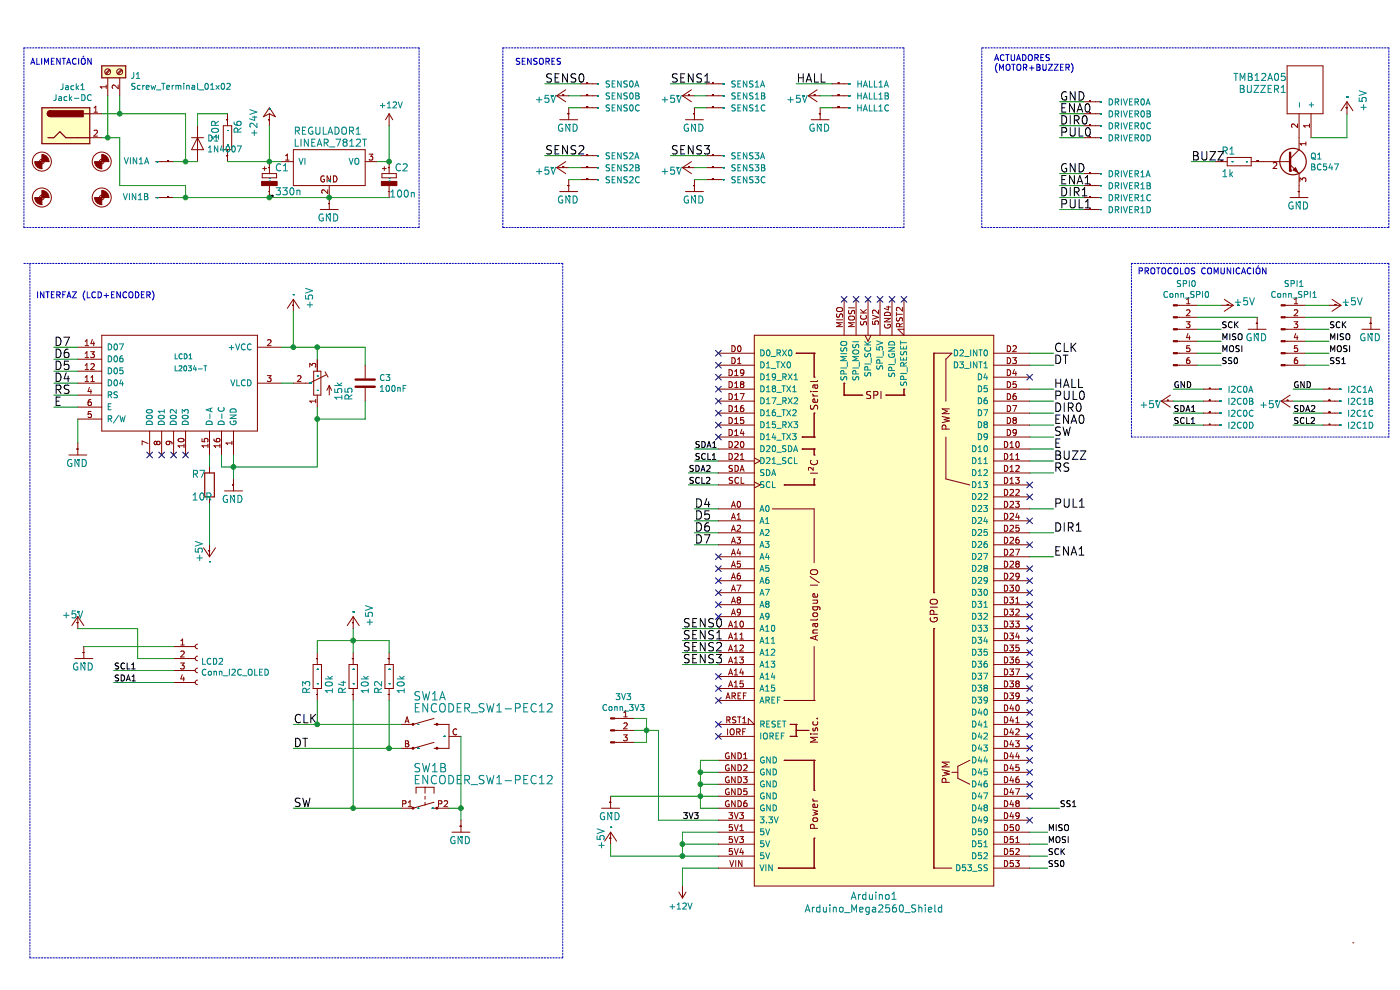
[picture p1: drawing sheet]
EESchema Schematic File Version 4
EELAYER 30 0
EELAYER END
$Descr A4 11693 8268
encoding utf-8
Sheet 1 1
Title ""
Date ""
Rev ""
Comp ""
Comment1 ""
Comment2 ""
Comment3 ""
Comment4 ""
$EndDescr
Wire Wire Line
	6950 900  6850 900 
Wire Wire Line
	3850 6150 3850 6750
Wire Wire Line
	3850 6750 3850 6850
Wire Wire Line
	3750 6750 3850 6750
Connection ~ 3850 6750
Wire Wire Line
	9050 850  8850 850 
Text Label 8850 850  0    70   ~ 0
GND
Wire Wire Line
	10950 1150 11250 1150
Wire Wire Line
	11250 1150 11250 950 
Wire Wire Line
	6850 800  6950 800 
Wire Wire Line
	2650 5450 2650 5350
Wire Wire Line
	2650 5350 2950 5350
Wire Wire Line
	2950 5350 3250 5350
Wire Wire Line
	3250 5350 3250 5450
Wire Wire Line
	2950 5450 2950 5350
Connection ~ 2950 5350
Wire Wire Line
	6000 7250 5700 7250
Text Label 5800 4550 0    70   ~ 0
D7
Text Label 5800 4450 0    70   ~ 0
D6
Wire Wire Line
	6000 4550 5800 4550
Text Label 5800 4350 0    70   ~ 0
D5
Wire Wire Line
	6000 4450 5800 4450
Text Label 5800 4250 0    70   ~ 0
D4
Wire Wire Line
	6000 4350 5800 4350
Wire Wire Line
	6950 700  6650 700 
Text Label 6650 700  0    70   ~ 0
HALL
Wire Wire Line
	9050 1150 8850 1150
Text Label 8850 1150 0    70   ~ 0
PUL0
Wire Wire Line
	9050 1050 8850 1050
Text Label 8850 1050 0    70   ~ 0
DIR0
Wire Wire Line
	9050 950  8850 950 
Text Label 8850 950  0    70   ~ 0
ENA0
Wire Wire Line
	3350 6050 2650 6050
Wire Wire Line
	2650 6050 2450 6050
Wire Wire Line
	2650 5850 2650 6050
Text Label 2450 6050 0    70   ~ 0
CLK
Connection ~ 2650 6050
Wire Wire Line
	3350 6250 3250 6250
Wire Wire Line
	3250 6250 2450 6250
Wire Wire Line
	3250 5850 3250 6250
Text Label 2450 6250 0    70   ~ 0
DT
Connection ~ 3250 6250
Wire Wire Line
	2950 5850 2950 6750
Wire Wire Line
	2950 6750 3350 6750
Wire Wire Line
	2950 6750 2450 6750
Connection ~ 2950 6750
Text Label 2450 6750 0    70   ~ 0
SW
Wire Wire Line
	10150 1350 9950 1350
Text Label 9950 1350 0    70   ~ 0
BUZZ
$Comp
L REES-eagle-import:TMB12A05 BUZZER1
U 1 1
P 10850 1150
F 0 "BUZZER1" V 11250 1250 59  0000 L CNN
F 1 "TMB12A05" V 11350 1250 59  0000 L CNN
F 2 "REES:TMB12A05" H 10850 1150 50  0001 C CNN
F 3 "" H 10850 1150 50  0001 C CNN
	1    10850 1150
	0    -1   -1   0   
$EndComp
$Comp
L REES-eagle-import:ENCODER_SW1-PEC12 SW1
U 1 1
P 3550 6150
F 0 "SW1" H 3450 6450 70  0000 L BNN
F 1 "ENCODER_SW1-PEC12" H 3450 6350 70  0000 L BNN
F 2 "REES:PEC12_INCREMENTAL_ENCODER" H 3550 6150 50  0001 C CNN
F 3 "" H 3550 6150 50  0001 C CNN
	1    3550 6150
	1    0    0    -1  
$EndComp
$Comp
L REES-eagle-import:ENCODER_SW1-PEC12 SW1
U 2 1
P 3550 6650
F 0 "SW1" H 3450 6850 70  0000 L BNN
F 1 "ENCODER_SW1-PEC12" H 3450 6750 70  0000 L BNN
F 2 "REES:PEC12_INCREMENTAL_ENCODER" H 3550 6650 50  0001 C CNN
F 3 "" H 3550 6650 50  0001 C CNN
	2    3550 6650
	1    0    0    -1  
$EndComp
$Comp
L REES-eagle-import:22-?-0305-7038 HALL1
U 1 1
P 7050 700
F 0 "HALL1" H 7150 670 51  0000 L BNN
F 1 "22-?-0305-7038" H 7020 755 59  0001 L BNN
F 2 "Connector_Molex:Molex_KK-254_AE-6410-03A_1x03_P2.54mm_Vertical" H 7050 700 50  0001 C CNN
F 3 "" H 7050 700 50  0001 C CNN
	1    7050 700 
	1    0    0    -1  
$EndComp
$Comp
L REES-eagle-import:22-?-0305-7038 HALL1
U 2 1
P 7050 800
F 0 "HALL1" H 7150 770 51  0000 L BNN
F 1 "22-?-0305-7038" H 7020 855 59  0001 L BNN
F 2 "Connector_Molex:Molex_KK-254_AE-6410-03A_1x03_P2.54mm_Vertical" H 7050 800 50  0001 C CNN
F 3 "" H 7050 800 50  0001 C CNN
	2    7050 800 
	1    0    0    -1  
$EndComp
$Comp
L REES-eagle-import:22-?-0305-7038 HALL1
U 3 1
P 7050 900
F 0 "HALL1" H 7150 870 51  0000 L BNN
F 1 "22-?-0305-7038" H 7020 955 59  0001 L BNN
F 2 "Connector_Molex:Molex_KK-254_AE-6410-03A_1x03_P2.54mm_Vertical" H 7050 900 50  0001 C CNN
F 3 "" H 7050 900 50  0001 C CNN
	3    7050 900 
	1    0    0    -1  
$EndComp
$Comp
L REES-eagle-import:22-?-0405-7048 DRIVER0
U 1 1
P 9150 850
F 0 "DRIVER0" H 9250 820 51  0000 L BNN
F 1 "22-?-0405-7048" H 9120 905 59  0001 L BNN
F 2 "Connector_Molex:Molex_KK-254_AE-6410-04A_1x04_P2.54mm_Vertical" H 9150 850 50  0001 C CNN
F 3 "" H 9150 850 50  0001 C CNN
	1    9150 850 
	1    0    0    -1  
$EndComp
$Comp
L REES-eagle-import:22-?-0405-7048 DRIVER0
U 2 1
P 9150 950
F 0 "DRIVER0" H 9250 920 51  0000 L BNN
F 1 "22-?-0405-7048" H 9120 1005 59  0001 L BNN
F 2 "Connector_Molex:Molex_KK-254_AE-6410-04A_1x04_P2.54mm_Vertical" H 9150 950 50  0001 C CNN
F 3 "" H 9150 950 50  0001 C CNN
	2    9150 950 
	1    0    0    -1  
$EndComp
$Comp
L REES-eagle-import:22-?-0405-7048 DRIVER0
U 3 1
P 9150 1050
F 0 "DRIVER0" H 9250 1020 51  0000 L BNN
F 1 "22-?-0405-7048" H 9120 1105 59  0001 L BNN
F 2 "Connector_Molex:Molex_KK-254_AE-6410-04A_1x04_P2.54mm_Vertical" H 9150 1050 50  0001 C CNN
F 3 "" H 9150 1050 50  0001 C CNN
	3    9150 1050
	1    0    0    -1  
$EndComp
$Comp
L REES-eagle-import:22-?-0405-7048 DRIVER0
U 4 1
P 9150 1150
F 0 "DRIVER0" H 9250 1120 51  0000 L BNN
F 1 "22-?-0405-7048" H 9120 1205 59  0001 L BNN
F 2 "Connector_Molex:Molex_KK-254_AE-6410-04A_1x04_P2.54mm_Vertical" H 9150 1150 50  0001 C CNN
F 3 "" H 9150 1150 50  0001 C CNN
	4    9150 1150
	1    0    0    -1  
$EndComp
$Comp
L REES-eagle-import:R-EU_0204_7 R1
U 1 1
P 10350 1350
F 0 "R1" H 10200 1409 59  0000 L BNN
F 1 "1k" H 10200 1220 59  0000 L BNN
F 2 "Resistor_THT:R_Axial_DIN0207_L6.3mm_D2.5mm_P7.62mm_Horizontal" H 10350 1350 50  0001 C CNN
F 3 "" H 10350 1350 50  0001 C CNN
	1    10350 1350
	1    0    0    -1  
$EndComp
$Comp
L REES-eagle-import:GND #GND01
U 1 1
P 10850 1650
F 0 "#GND01" H 10850 1650 50  0001 C CNN
F 1 "GND" H 10750 1550 59  0000 L BNN
F 2 "" H 10850 1650 50  0001 C CNN
F 3 "" H 10850 1650 50  0001 C CNN
	1    10850 1650
	1    0    0    -1  
$EndComp
$Comp
L REES-eagle-import:GND #GND02
U 1 1
P 5100 6750
F 0 "#GND02" H 5100 6750 50  0001 C CNN
F 1 "GND" H 5000 6650 59  0000 L BNN
F 2 "" H 5100 6750 50  0001 C CNN
F 3 "" H 5100 6750 50  0001 C CNN
	1    5100 6750
	1    0    0    -1  
$EndComp
$Comp
L REES-eagle-import:GND #GND07
U 1 1
P 6850 1000
F 0 "#GND07" H 6850 1000 50  0001 C CNN
F 1 "GND" H 6750 900 59  0000 L BNN
F 2 "" H 6850 1000 50  0001 C CNN
F 3 "" H 6850 1000 50  0001 C CNN
	1    6850 1000
	1    0    0    -1  
$EndComp
$Comp
L REES-eagle-import:+5V #P+06
U 1 1
P 6750 800
F 0 "#P+06" H 6750 800 50  0001 C CNN
F 1 "+5V" V 6750 800 59  0000 L BNN
F 2 "" H 6750 800 50  0001 C CNN
F 3 "" H 6750 800 50  0001 C CNN
	1    6750 800 
	0    -1   -1   0   
$EndComp
$Comp
L REES-eagle-import:GND #GND09
U 1 1
P 3850 6950
F 0 "#GND09" H 3850 6950 50  0001 C CNN
F 1 "GND" H 3750 6850 59  0000 L BNN
F 2 "" H 3850 6950 50  0001 C CNN
F 3 "" H 3850 6950 50  0001 C CNN
	1    3850 6950
	1    0    0    -1  
$EndComp
$Comp
L REES-eagle-import:R-EU_0204_7 R2
U 1 1
P 3250 5650
F 0 "R2" H 3100 5709 59  0000 L BNN
F 1 "10k" H 3100 5520 59  0000 L BNN
F 2 "Resistor_THT:R_Axial_DIN0207_L6.3mm_D2.5mm_P7.62mm_Horizontal" H 3250 5650 50  0001 C CNN
F 3 "" H 3250 5650 50  0001 C CNN
	1    3250 5650
	0    -1   -1   0   
$EndComp
$Comp
L REES-eagle-import:R-EU_0204_7 R3
U 1 1
P 2650 5650
F 0 "R3" H 2500 5709 59  0000 L BNN
F 1 "10k" H 2500 5520 59  0000 L BNN
F 2 "Resistor_THT:R_Axial_DIN0207_L6.3mm_D2.5mm_P7.62mm_Horizontal" H 2650 5650 50  0001 C CNN
F 3 "" H 2650 5650 50  0001 C CNN
	1    2650 5650
	0    -1   -1   0   
$EndComp
$Comp
L REES-eagle-import:+5V #P+08
U 1 1
P 2950 5150
F 0 "#P+08" H 2950 5150 50  0001 C CNN
F 1 "+5V" V 3050 5250 59  0000 R TNN
F 2 "" H 2950 5150 50  0001 C CNN
F 3 "" H 2950 5150 50  0001 C CNN
	1    2950 5150
	1    0    0    -1  
$EndComp
$Comp
L REES-eagle-import:R-EU_0204_7 R4
U 1 1
P 2950 5650
F 0 "R4" H 2800 5709 59  0000 L BNN
F 1 "10k" H 2800 5520 59  0000 L BNN
F 2 "Resistor_THT:R_Axial_DIN0207_L6.3mm_D2.5mm_P7.62mm_Horizontal" H 2950 5650 50  0001 C CNN
F 3 "" H 2950 5650 50  0001 C CNN
	1    2950 5650
	0    -1   -1   0   
$EndComp
Wire Wire Line
	6000 4250 5800 4250
$Comp
L REES-eagle-import:22-?-0405-7048 I2C0
U 1 1
P 10150 3250
F 0 "I2C0" H 10250 3220 51  0000 L BNN
F 1 "22-?-0405-7048" H 10120 3305 59  0001 L BNN
F 2 "Connector_Molex:Molex_KK-254_AE-6410-04A_1x04_P2.54mm_Vertical" H 10150 3250 50  0001 C CNN
F 3 "" H 10150 3250 50  0001 C CNN
	1    10150 3250
	1    0    0    -1  
$EndComp
$Comp
L REES-eagle-import:22-?-0405-7048 I2C0
U 2 1
P 10150 3350
F 0 "I2C0" H 10250 3320 51  0000 L BNN
F 1 "22-?-0405-7048" H 10120 3405 59  0001 L BNN
F 2 "Connector_Molex:Molex_KK-254_AE-6410-04A_1x04_P2.54mm_Vertical" H 10150 3350 50  0001 C CNN
F 3 "" H 10150 3350 50  0001 C CNN
	2    10150 3350
	1    0    0    -1  
$EndComp
$Comp
L REES-eagle-import:22-?-0405-7048 I2C0
U 3 1
P 10150 3450
F 0 "I2C0" H 10250 3420 51  0000 L BNN
F 1 "22-?-0405-7048" H 10120 3505 59  0001 L BNN
F 2 "Connector_Molex:Molex_KK-254_AE-6410-04A_1x04_P2.54mm_Vertical" H 10150 3450 50  0001 C CNN
F 3 "" H 10150 3450 50  0001 C CNN
	3    10150 3450
	1    0    0    -1  
$EndComp
$Comp
L REES-eagle-import:22-?-0405-7048 I2C0
U 4 1
P 10150 3550
F 0 "I2C0" H 10250 3520 51  0000 L BNN
F 1 "22-?-0405-7048" H 10120 3605 59  0001 L BNN
F 2 "Connector_Molex:Molex_KK-254_AE-6410-04A_1x04_P2.54mm_Vertical" H 10150 3550 50  0001 C CNN
F 3 "" H 10150 3550 50  0001 C CNN
	4    10150 3550
	1    0    0    -1  
$EndComp
Wire Wire Line
	10050 3350 9800 3350
Wire Wire Line
	10050 3450 9800 3450
Wire Wire Line
	10050 3550 9800 3550
Text Label 9800 3450 0    50   ~ 0
SDA1
Text Label 9800 3550 0    50   ~ 0
SCL1
$Comp
L REES-eagle-import:+5V #P+0101
U 1 1
P 9700 3350
F 0 "#P+0101" H 9700 3350 50  0001 C CNN
F 1 "+5V" V 9700 3350 59  0000 L BNN
F 2 "" H 9700 3350 50  0001 C CNN
F 3 "" H 9700 3350 50  0001 C CNN
	1    9700 3350
	0    -1   -1   0   
$EndComp
$Comp
L REES-eagle-import:+5V #P+02
U 1 1
P 5100 6950
F 0 "#P+02" H 5100 6950 50  0001 C CNN
F 1 "+5V" V 5050 6800 59  0000 L BNN
F 2 "" H 5100 6950 50  0001 C CNN
F 3 "" H 5100 6950 50  0001 C CNN
	1    5100 6950
	1    0    0    -1  
$EndComp
Wire Wire Line
	5700 7250 5700 7400
$Comp
L REES-rescue:+12V-power #PWR0103
U 1 1
P 5700 7400
F 0 "#PWR0103" H 5700 7250 50  0001 C CNN
F 1 "+12V" H 5715 7573 50  0000 C CNN
F 2 "" H 5700 7400 50  0001 C CNN
F 3 "" H 5700 7400 50  0001 C CNN
	1    5700 7400
	-1   0    0    1   
$EndComp
$Comp
L REES-eagle-import:+5V #P+01
U 1 1
P 11250 850
F 0 "#P+01" H 11250 850 50  0001 C CNN
F 1 "+5V" V 11350 950 59  0000 R TNN
F 2 "" H 11250 850 50  0001 C CNN
F 3 "" H 11250 850 50  0001 C CNN
	1    11250 850 
	1    0    0    -1  
$EndComp
Wire Wire Line
	2950 5250 2950 5350
$Comp
L Transistor_BJT:BC547 Q1
U 1 1
P 10750 1350
F 0 "Q1" H 10941 1396 50  0000 L CNN
F 1 "BC547" H 10941 1305 50  0000 L CNN
F 2 "Package_TO_SOT_THT:TO-92_Inline" H 10950 1275 50  0001 L CIN
F 3 "http://www.fairchildsemi.com/ds/BC/BC547.pdf" H 10750 1350 50  0001 L CNN
	1    10750 1350
	1    0    0    -1  
$EndComp
Text Label 5800 3850 0    50   ~ 0
SCL1
Text Label 5800 3750 0    50   ~ 0
SDA1
Wire Wire Line
	6000 3750 5800 3750
Wire Wire Line
	6000 3850 5800 3850
Wire Wire Line
	5100 6650 5850 6650
Wire Wire Line
	6000 6750 5850 6750
Wire Wire Line
	5850 6750 5850 6650
Connection ~ 5850 6650
Wire Wire Line
	5850 6650 6000 6650
Wire Wire Line
	6000 6550 5850 6550
Wire Wire Line
	5850 6550 5850 6650
Wire Wire Line
	6000 6450 5850 6450
Wire Wire Line
	5850 6450 5850 6550
Connection ~ 5850 6550
Wire Wire Line
	6000 6350 5850 6350
Wire Wire Line
	5850 6350 5850 6450
Connection ~ 5850 6450
Wire Wire Line
	5100 7050 5100 7150
Wire Wire Line
	5100 7150 5700 7150
Wire Wire Line
	6000 7050 5700 7050
Wire Wire Line
	5700 7050 5700 7150
Connection ~ 5700 7150
Wire Wire Line
	5700 7150 6000 7150
Wire Wire Line
	6000 6950 5700 6950
Wire Wire Line
	5700 6950 5700 7050
Connection ~ 5700 7050
Text Label 8800 3050 0    70   ~ 0
DT
Wire Wire Line
	8600 3050 8800 3050
Text Label 8800 2950 0    70   ~ 0
CLK
Wire Wire Line
	8600 2950 8800 2950
Wire Wire Line
	8600 3850 8800 3850
Wire Wire Line
	8600 3650 8800 3650
Text Label 8800 3550 0    70   ~ 0
ENA0
Wire Wire Line
	8600 3550 8800 3550
Text Label 8800 3450 0    70   ~ 0
DIR0
Wire Wire Line
	8600 3450 8800 3450
Text Label 8800 3350 0    70   ~ 0
PUL0
Wire Wire Line
	8600 3350 8800 3350
Text Label 8800 3250 0    70   ~ 0
HALL
Wire Wire Line
	8600 3250 8800 3250
Wire Wire Line
	8600 3950 8800 3950
Text Label 8800 3850 0    70   ~ 0
BUZZ
Text Label 8800 3950 0    70   ~ 0
RS
Text Label 8800 3650 0    70   ~ 0
SW
Wire Wire Line
	8600 3750 8800 3750
Text Label 8800 3750 0    70   ~ 0
E
$Comp
L REES-eagle-import:22-?-0405-7048 I2C1
U 1 1
P 11150 3250
F 0 "I2C1" H 11250 3220 51  0000 L BNN
F 1 "22-?-0405-7048" H 11120 3305 59  0001 L BNN
F 2 "Connector_Molex:Molex_KK-254_AE-6410-04A_1x04_P2.54mm_Vertical" H 11150 3250 50  0001 C CNN
F 3 "" H 11150 3250 50  0001 C CNN
	1    11150 3250
	1    0    0    -1  
$EndComp
$Comp
L REES-eagle-import:22-?-0405-7048 I2C1
U 2 1
P 11150 3350
F 0 "I2C1" H 11250 3320 51  0000 L BNN
F 1 "22-?-0405-7048" H 11120 3405 59  0001 L BNN
F 2 "Connector_Molex:Molex_KK-254_AE-6410-04A_1x04_P2.54mm_Vertical" H 11150 3350 50  0001 C CNN
F 3 "" H 11150 3350 50  0001 C CNN
	2    11150 3350
	1    0    0    -1  
$EndComp
$Comp
L REES-eagle-import:22-?-0405-7048 I2C1
U 3 1
P 11150 3450
F 0 "I2C1" H 11250 3420 51  0000 L BNN
F 1 "22-?-0405-7048" H 11120 3505 59  0001 L BNN
F 2 "Connector_Molex:Molex_KK-254_AE-6410-04A_1x04_P2.54mm_Vertical" H 11150 3450 50  0001 C CNN
F 3 "" H 11150 3450 50  0001 C CNN
	3    11150 3450
	1    0    0    -1  
$EndComp
$Comp
L REES-eagle-import:22-?-0405-7048 I2C1
U 4 1
P 11150 3550
F 0 "I2C1" H 11250 3520 51  0000 L BNN
F 1 "22-?-0405-7048" H 11120 3605 59  0001 L BNN
F 2 "Connector_Molex:Molex_KK-254_AE-6410-04A_1x04_P2.54mm_Vertical" H 11150 3550 50  0001 C CNN
F 3 "" H 11150 3550 50  0001 C CNN
	4    11150 3550
	1    0    0    -1  
$EndComp
Wire Wire Line
	11050 3250 10800 3250
Wire Wire Line
	11050 3350 10800 3350
Wire Wire Line
	11050 3450 10800 3450
Wire Wire Line
	11050 3550 10800 3550
Text Label 10800 3250 0    50   ~ 0
GND
Text Label 10800 3450 0    50   ~ 0
SDA2
Text Label 10800 3550 0    50   ~ 0
SCL2
$Comp
L REES-eagle-import:+5V #P+0106
U 1 1
P 10700 3350
F 0 "#P+0106" H 10700 3350 50  0001 C CNN
F 1 "+5V" V 10700 3350 59  0000 L BNN
F 2 "" H 10700 3350 50  0001 C CNN
F 3 "" H 10700 3350 50  0001 C CNN
	1    10700 3350
	0    -1   -1   0   
$EndComp
Wire Wire Line
	6000 3950 5750 3950
Wire Wire Line
	6000 4050 5750 4050
Text Label 5750 3950 0    50   ~ 0
SDA2
Text Label 5750 4050 0    50   ~ 0
SCL2
$Comp
L REES-rescue:Arduino_Mega2560_Shield-ArduinoKicadMega Arduino1
U 1 1
P 7300 5100
F 0 "Arduino1" H 7300 2719 60  0000 C CNN
F 1 "Arduino_Mega2560_Shield" H 7300 2613 60  0000 C CNN
F 2 "Arduino:Arduino_Mega2560_Shield" H 8000 7850 60  0001 C CNN
F 3 "https://store.arduino.cc/arduino-mega-2560-rev3" H 8000 7850 60  0001 C CNN
	1    7300 5100
	1    0    0    -1  
$EndComp
Wire Wire Line
	6000 5250 5700 5250
Text Label 5700 5250 0    70   ~ 0
SENS0
Wire Wire Line
	6000 5350 5700 5350
Text Label 5700 5350 0    70   ~ 0
SENS1
Wire Wire Line
	6000 5450 5700 5450
Text Label 5700 5450 0    70   ~ 0
SENS2
Wire Wire Line
	6000 5550 5700 5550
Text Label 5700 5550 0    70   ~ 0
SENS3
Wire Wire Line
	10200 2550 10000 2550
Wire Wire Line
	10200 2750 10000 2750
Wire Wire Line
	10200 2850 10000 2850
Text Label 10200 2950 0    50   ~ 0
MOSI
Text Label 10200 2750 0    50   ~ 0
SCK
Text Label 10200 3050 0    50   ~ 0
SS0
Wire Wire Line
	8750 6950 8600 6950
$Comp
L REES-eagle-import:22-?-0405-7048 DRIVER1
U 4 1
P 9150 1750
F 0 "DRIVER1" H 9250 1720 51  0000 L BNN
F 1 "22-?-0405-7048" H 9120 1805 59  0001 L BNN
F 2 "Connector_Molex:Molex_KK-254_AE-6410-04A_1x04_P2.54mm_Vertical" H 9150 1750 50  0001 C CNN
F 3 "" H 9150 1750 50  0001 C CNN
	4    9150 1750
	1    0    0    -1  
$EndComp
$Comp
L REES-eagle-import:22-?-0405-7048 DRIVER1
U 3 1
P 9150 1650
F 0 "DRIVER1" H 9250 1620 51  0000 L BNN
F 1 "22-?-0405-7048" H 9120 1705 59  0001 L BNN
F 2 "Connector_Molex:Molex_KK-254_AE-6410-04A_1x04_P2.54mm_Vertical" H 9150 1650 50  0001 C CNN
F 3 "" H 9150 1650 50  0001 C CNN
	3    9150 1650
	1    0    0    -1  
$EndComp
$Comp
L REES-eagle-import:22-?-0405-7048 DRIVER1
U 2 1
P 9150 1550
F 0 "DRIVER1" H 9250 1520 51  0000 L BNN
F 1 "22-?-0405-7048" H 9120 1605 59  0001 L BNN
F 2 "Connector_Molex:Molex_KK-254_AE-6410-04A_1x04_P2.54mm_Vertical" H 9150 1550 50  0001 C CNN
F 3 "" H 9150 1550 50  0001 C CNN
	2    9150 1550
	1    0    0    -1  
$EndComp
$Comp
L REES-eagle-import:22-?-0405-7048 DRIVER1
U 1 1
P 9150 1450
F 0 "DRIVER1" H 9250 1420 51  0000 L BNN
F 1 "22-?-0405-7048" H 9120 1505 59  0001 L BNN
F 2 "Connector_Molex:Molex_KK-254_AE-6410-04A_1x04_P2.54mm_Vertical" H 9150 1450 50  0001 C CNN
F 3 "" H 9150 1450 50  0001 C CNN
	1    9150 1450
	1    0    0    -1  
$EndComp
Text Label 8850 1550 0    70   ~ 0
ENA1
Wire Wire Line
	9050 1550 8850 1550
Text Label 8850 1650 0    70   ~ 0
DIR1
Wire Wire Line
	9050 1650 8850 1650
Text Label 8850 1750 0    70   ~ 0
PUL1
Wire Wire Line
	9050 1750 8850 1750
Text Label 8850 1450 0    70   ~ 0
GND
Wire Wire Line
	9050 1450 8850 1450
Text Label 8800 4650 0    70   ~ 0
ENA1
Text Label 8800 4450 0    70   ~ 0
DIR1
Wire Wire Line
	8800 4450 8600 4450
Text Label 8800 4250 0    70   ~ 0
PUL1
Wire Wire Line
	8800 4250 8600 4250
$Comp
L REES-eagle-import:HOLES_MOUNT-HOLE3.6 H4
U 1 1
P 850 1650
F 0 "H4" H 930 1673 59  0001 L BNN
F 1 "HOLES_MOUNT-HOLE3.6" H 930 1553 59  0001 L BNN
F 2 "REES:HOLES_3,6" H 850 1650 50  0001 C CNN
F 3 "" H 850 1650 50  0001 C CNN
	1    850  1650
	1    0    0    -1  
$EndComp
$Comp
L REES-eagle-import:HOLES_MOUNT-HOLE3.6 H3
U 1 1
P 350 1650
F 0 "H3" H 430 1673 59  0001 L BNN
F 1 "HOLES_MOUNT-HOLE3.6" H 430 1553 59  0001 L BNN
F 2 "REES:HOLES_3,6" H 350 1650 50  0001 C CNN
F 3 "" H 350 1650 50  0001 C CNN
	1    350  1650
	1    0    0    -1  
$EndComp
$Comp
L REES-eagle-import:HOLES_MOUNT-HOLE3.6 H2
U 1 1
P 850 1350
F 0 "H2" H 930 1373 59  0001 L BNN
F 1 "HOLES_MOUNT-HOLE3.6" H 930 1253 59  0001 L BNN
F 2 "REES:HOLES_3,6" H 850 1350 50  0001 C CNN
F 3 "" H 850 1350 50  0001 C CNN
	1    850  1350
	1    0    0    -1  
$EndComp
$Comp
L REES-eagle-import:HOLES_MOUNT-HOLE3.6 H1
U 1 1
P 350 1350
F 0 "H1" H 430 1373 59  0001 L BNN
F 1 "HOLES_MOUNT-HOLE3.6" H 430 1253 59  0001 L BNN
F 2 "REES:HOLES_3,6" H 350 1350 50  0001 C CNN
F 3 "" H 350 1350 50  0001 C CNN
	1    350  1350
	1    0    0    -1  
$EndComp
NoConn ~ 1250 3800
NoConn ~ 1350 3800
NoConn ~ 1450 3800
NoConn ~ 1550 3800
Wire Wire Line
	2650 3500 2650 3900
Connection ~ 2650 3500
Wire Wire Line
	3050 3500 2650 3500
Wire Wire Line
	3050 3350 3050 3500
Connection ~ 2650 2900
Wire Wire Line
	3050 2900 2650 2900
Wire Wire Line
	3050 3050 3050 2900
$Comp
L Device:C C3
U 1 1
P 3050 3200
F 0 "C3" H 3165 3246 50  0000 L CNN
F 1 "100nF" H 3165 3155 50  0000 L CNN
F 2 "Capacitor_THT:C_Rect_L7.0mm_W3.5mm_P5.00mm" H 3088 3050 50  0001 C CNN
F 3 "~" H 3050 3200 50  0001 C CNN
	1    3050 3200
	1    0    0    -1  
$EndComp
$Comp
L Device:R R7
U 1 1
P 1750 4050
F 0 "R7" H 1600 4109 59  0000 L BNN
F 1 "10R" H 1600 3920 59  0000 L BNN
F 2 "Resistor_THT:R_Axial_DIN0207_L6.3mm_D2.5mm_P7.62mm_Horizontal" H 1750 4050 50  0001 C CNN
F 3 "" H 1750 4050 50  0001 C CNN
	1    1750 4050
	1    0    0    -1  
$EndComp
Wire Wire Line
	1750 3900 1750 3800
Text Label 9800 3250 0    50   ~ 0
GND
Wire Wire Line
	10050 3250 9800 3250
$Comp
L REES-eagle-import:R-TRIMM3339P R5
U 1 1
P 2650 3200
F 0 "R5" V 2415 3050 59  0000 L BNN
F 1 "15k" V 2500 3050 59  0000 L BNN
F 2 "REES:RTRIM3339P" H 2650 3200 50  0001 C CNN
F 3 "" H 2650 3200 50  0001 C CNN
	1    2650 3200
	-1   0    0    -1  
$EndComp
$Comp
L REES-eagle-import:GND #GND04
U 1 1
P 1950 4100
F 0 "#GND04" H 1950 4100 50  0001 C CNN
F 1 "GND" H 1850 4000 59  0000 L BNN
F 2 "" H 1950 4100 50  0001 C CNN
F 3 "" H 1950 4100 50  0001 C CNN
	1    1950 4100
	1    0    0    -1  
$EndComp
$Comp
L REES-eagle-import:+5V #P+03
U 1 1
P 2450 2500
F 0 "#P+03" H 2450 2500 50  0001 C CNN
F 1 "+5V" V 2550 2600 59  0000 R TNN
F 2 "" H 2450 2500 50  0001 C CNN
F 3 "" H 2450 2500 50  0001 C CNN
	1    2450 2500
	1    0    0    -1  
$EndComp
Wire Wire Line
	2450 3200 2350 3200
Text Label 450  3400 0    70   ~ 0
E
Wire Wire Line
	650  3400 450  3400
Text Label 450  3300 0    70   ~ 0
RS
Wire Wire Line
	650  3300 450  3300
Text Label 450  3200 0    70   ~ 0
D4
Wire Wire Line
	650  3200 450  3200
Text Label 450  3100 0    70   ~ 0
D5
Wire Wire Line
	650  3100 450  3100
Text Label 450  3000 0    70   ~ 0
D6
Wire Wire Line
	650  3000 450  3000
Text Label 450  2900 0    70   ~ 0
D7
Wire Wire Line
	650  2900 450  2900
Connection ~ 2450 2900
Wire Wire Line
	2650 2900 2450 2900
Wire Wire Line
	2650 3000 2650 2900
Wire Wire Line
	2350 2900 2450 2900
Wire Wire Line
	2450 2600 2450 2900
Wire Wire Line
	650  3700 650  3500
Connection ~ 1950 3900
Wire Wire Line
	2650 3900 1950 3900
Wire Wire Line
	2650 3400 2650 3500
Wire Wire Line
	1850 3900 1950 3900
Wire Wire Line
	1850 3800 1850 3900
Wire Wire Line
	1950 3900 1950 3800
Wire Wire Line
	1950 4000 1950 3900
Wire Wire Line
	8600 6750 8850 6750
Text Label 8850 6750 0    50   ~ 0
SS1
$Comp
L Connector:Conn_01x06_Male SPI0
U 1 1
P 9800 2750
F 0 "SPI0" H 9908 3131 50  0000 C CNN
F 1 "Conn_SPI0" H 9908 3040 50  0000 C CNN
F 2 "Connector_Molex:Molex_KK-254_AE-6410-06A_1x06_P2.54mm_Vertical" H 9800 2750 50  0001 C CNN
F 3 "~" H 9800 2750 50  0001 C CNN
	1    9800 2750
	1    0    0    -1  
$EndComp
$Comp
L REES-eagle-import:+5V #P+0107
U 1 1
P 10300 2550
F 0 "#P+0107" H 10300 2550 50  0001 C CNN
F 1 "+5V" V 10300 2550 59  0000 L BNN
F 2 "" H 10300 2550 50  0001 C CNN
F 3 "" H 10300 2550 50  0001 C CNN
	1    10300 2550
	0    1    1    0   
$EndComp
$Comp
L REES-eagle-import:GND #GND0105
U 1 1
P 10500 2750
F 0 "#GND0105" H 10500 2750 50  0001 C CNN
F 1 "GND" H 10400 2650 59  0000 L BNN
F 2 "" H 10500 2750 50  0001 C CNN
F 3 "" H 10500 2750 50  0001 C CNN
	1    10500 2750
	1    0    0    -1  
$EndComp
Wire Wire Line
	10000 3050 10200 3050
Wire Wire Line
	10200 2950 10000 2950
Text Label 10200 2850 0    50   ~ 0
MISO
Wire Wire Line
	11100 2550 10900 2550
Wire Wire Line
	11100 2750 10900 2750
Wire Wire Line
	11100 2850 10900 2850
Text Label 11100 2950 0    50   ~ 0
MOSI
Text Label 11100 2750 0    50   ~ 0
SCK
Text Label 11100 3050 0    50   ~ 0
SS1
$Comp
L Connector:Conn_01x06_Male SPI1
U 1 1
P 10700 2750
F 0 "SPI1" H 10808 3131 50  0000 C CNN
F 1 "Conn_SPI1" H 10808 3040 50  0000 C CNN
F 2 "Connector_Molex:Molex_KK-254_AE-6410-06A_1x06_P2.54mm_Vertical" H 10700 2750 50  0001 C CNN
F 3 "~" H 10700 2750 50  0001 C CNN
	1    10700 2750
	1    0    0    -1  
$EndComp
$Comp
L REES-eagle-import:+5V #P+0108
U 1 1
P 11200 2550
F 0 "#P+0108" H 11200 2550 50  0001 C CNN
F 1 "+5V" V 11200 2550 59  0000 L BNN
F 2 "" H 11200 2550 50  0001 C CNN
F 3 "" H 11200 2550 50  0001 C CNN
	1    11200 2550
	0    1    1    0   
$EndComp
$Comp
L REES-eagle-import:GND #GND0106
U 1 1
P 11450 2750
F 0 "#GND0106" H 11450 2750 50  0001 C CNN
F 1 "GND" H 11350 2650 59  0000 L BNN
F 2 "" H 11450 2750 50  0001 C CNN
F 3 "" H 11450 2750 50  0001 C CNN
	1    11450 2750
	1    0    0    -1  
$EndComp
Wire Wire Line
	10900 3050 11100 3050
Wire Wire Line
	11100 2950 10900 2950
Text Label 11100 2850 0    50   ~ 0
MISO
Text Label 5700 6850 0    50   ~ 0
3V3
Wire Wire Line
	8600 7050 8750 7050
Wire Wire Line
	8600 7150 8750 7150
Wire Wire Line
	8600 7250 8750 7250
Text Label 8750 7050 0    50   ~ 0
MOSI
Text Label 8750 6950 0    50   ~ 0
MISO
Text Label 8750 7150 0    50   ~ 0
SCK
Text Label 8750 7250 0    50   ~ 0
SS0
NoConn ~ 6000 2950
NoConn ~ 6000 3050
NoConn ~ 6000 3150
NoConn ~ 6000 3250
NoConn ~ 6000 3350
NoConn ~ 6000 3450
NoConn ~ 6000 3550
NoConn ~ 6000 3650
NoConn ~ 6000 4650
NoConn ~ 6000 4750
NoConn ~ 6000 4850
NoConn ~ 6000 4950
NoConn ~ 6000 5050
NoConn ~ 6000 5650
NoConn ~ 6000 5750
NoConn ~ 6000 5850
NoConn ~ 6000 6050
NoConn ~ 6000 6150
NoConn ~ 8600 6850
NoConn ~ 8600 5050
NoConn ~ 8600 6650
NoConn ~ 8600 6250
NoConn ~ 8600 6150
NoConn ~ 8600 6050
NoConn ~ 8600 5950
NoConn ~ 8600 5850
NoConn ~ 8600 5750
NoConn ~ 8600 5650
NoConn ~ 8600 5550
NoConn ~ 8600 5450
NoConn ~ 8600 5350
NoConn ~ 8600 5250
NoConn ~ 8600 5150
NoConn ~ 8600 4950
NoConn ~ 8600 4850
NoConn ~ 8600 4750
NoConn ~ 8600 4350
NoConn ~ 8600 4550
NoConn ~ 8600 4150
NoConn ~ 8600 3150
NoConn ~ 7550 2500
NoConn ~ 7450 2500
NoConn ~ 7350 2500
NoConn ~ 7250 2500
NoConn ~ 7150 2500
NoConn ~ 7050 2500
NoConn ~ 6000 5150
Wire Wire Line
	10000 2650 10500 2650
Wire Wire Line
	10900 2650 11450 2650
$Comp
L Connector:Conn_01x03_Male 3V3
U 1 1
P 5100 6100
F 0 "3V3" H 5208 6381 50  0000 C CNN
F 1 "Conn_3V3" H 5208 6290 50  0000 C CNN
F 2 "Connector_Molex:Molex_KK-254_AE-6410-03A_1x03_P2.54mm_Vertical" H 5100 6100 50  0001 C CNN
F 3 "~" H 5100 6100 50  0001 C CNN
	1    5100 6100
	1    0    0    -1  
$EndComp
Wire Wire Line
	5500 6850 5500 6100
Wire Wire Line
	5500 6100 5400 6100
Wire Wire Line
	5500 6850 6000 6850
Wire Wire Line
	5300 6000 5400 6000
Wire Wire Line
	5400 6000 5400 6100
Connection ~ 5400 6100
Wire Wire Line
	5400 6100 5300 6100
Wire Wire Line
	5300 6200 5400 6200
Wire Wire Line
	5400 6200 5400 6100
$Comp
L REES-eagle-import:+5V #P+0105
U 1 1
P 5700 1400
F 0 "#P+0105" H 5700 1400 50  0001 C CNN
F 1 "+5V" V 5700 1400 59  0000 L BNN
F 2 "" H 5700 1400 50  0001 C CNN
F 3 "" H 5700 1400 50  0001 C CNN
	1    5700 1400
	0    -1   -1   0   
$EndComp
$Comp
L REES-eagle-import:GND #GND0104
U 1 1
P 5800 1600
F 0 "#GND0104" H 5800 1600 50  0001 C CNN
F 1 "GND" H 5700 1500 59  0000 L BNN
F 2 "" H 5800 1600 50  0001 C CNN
F 3 "" H 5800 1600 50  0001 C CNN
	1    5800 1600
	1    0    0    -1  
$EndComp
$Comp
L REES-eagle-import:22-?-0305-7038 SENS3
U 3 1
P 6000 1500
F 0 "SENS3" H 6100 1470 51  0000 L BNN
F 1 "Conn_Analog3" H 5970 1555 59  0001 L BNN
F 2 "Connector_Molex:Molex_KK-254_AE-6410-03A_1x03_P2.54mm_Vertical" H 6000 1500 50  0001 C CNN
F 3 "" H 6000 1500 50  0001 C CNN
	3    6000 1500
	1    0    0    -1  
$EndComp
$Comp
L REES-eagle-import:22-?-0305-7038 SENS3
U 2 1
P 6000 1400
F 0 "SENS3" H 6100 1370 51  0000 L BNN
F 1 "Conn_Analog3" H 5970 1455 59  0001 L BNN
F 2 "Connector_Molex:Molex_KK-254_AE-6410-03A_1x03_P2.54mm_Vertical" H 6000 1400 50  0001 C CNN
F 3 "" H 6000 1400 50  0001 C CNN
	2    6000 1400
	1    0    0    -1  
$EndComp
$Comp
L REES-eagle-import:22-?-0305-7038 SENS3
U 1 1
P 6000 1300
F 0 "SENS3" H 6100 1270 51  0000 L BNN
F 1 "Conn_Analog3" H 5970 1355 59  0001 L BNN
F 2 "Connector_Molex:Molex_KK-254_AE-6410-03A_1x03_P2.54mm_Vertical" H 6000 1300 50  0001 C CNN
F 3 "" H 6000 1300 50  0001 C CNN
	1    6000 1300
	1    0    0    -1  
$EndComp
Text Label 5600 1300 0    70   ~ 0
SENS3
Wire Wire Line
	5900 1300 5600 1300
Wire Wire Line
	5800 1400 5900 1400
Wire Wire Line
	5900 1500 5800 1500
$Comp
L REES-eagle-import:+5V #P+0103
U 1 1
P 5700 800
F 0 "#P+0103" H 5700 800 50  0001 C CNN
F 1 "+5V" V 5700 800 59  0000 L BNN
F 2 "" H 5700 800 50  0001 C CNN
F 3 "" H 5700 800 50  0001 C CNN
	1    5700 800 
	0    -1   -1   0   
$EndComp
$Comp
L REES-eagle-import:GND #GND0102
U 1 1
P 5800 1000
F 0 "#GND0102" H 5800 1000 50  0001 C CNN
F 1 "GND" H 5700 900 59  0000 L BNN
F 2 "" H 5800 1000 50  0001 C CNN
F 3 "" H 5800 1000 50  0001 C CNN
	1    5800 1000
	1    0    0    -1  
$EndComp
$Comp
L REES-eagle-import:22-?-0305-7038 SENS1
U 3 1
P 6000 900
F 0 "SENS1" H 6100 870 51  0000 L BNN
F 1 "Conn_Analog1" H 5970 955 59  0001 L BNN
F 2 "Connector_Molex:Molex_KK-254_AE-6410-03A_1x03_P2.54mm_Vertical" H 6000 900 50  0001 C CNN
F 3 "" H 6000 900 50  0001 C CNN
	3    6000 900 
	1    0    0    -1  
$EndComp
$Comp
L REES-eagle-import:22-?-0305-7038 SENS1
U 2 1
P 6000 800
F 0 "SENS1" H 6100 770 51  0000 L BNN
F 1 "Conn_Analog1" H 5970 855 59  0001 L BNN
F 2 "Connector_Molex:Molex_KK-254_AE-6410-03A_1x03_P2.54mm_Vertical" H 6000 800 50  0001 C CNN
F 3 "" H 6000 800 50  0001 C CNN
	2    6000 800 
	1    0    0    -1  
$EndComp
$Comp
L REES-eagle-import:22-?-0305-7038 SENS1
U 1 1
P 6000 700
F 0 "SENS1" H 6100 670 51  0000 L BNN
F 1 "Conn_Analog1" H 5970 755 59  0001 L BNN
F 2 "Connector_Molex:Molex_KK-254_AE-6410-03A_1x03_P2.54mm_Vertical" H 6000 700 50  0001 C CNN
F 3 "" H 6000 700 50  0001 C CNN
	1    6000 700 
	1    0    0    -1  
$EndComp
Text Label 5600 700  0    70   ~ 0
SENS1
Wire Wire Line
	5900 700  5600 700 
Wire Wire Line
	5800 800  5900 800 
Wire Wire Line
	5900 900  5800 900 
Wire Wire Line
	4850 1500 4750 1500
Wire Wire Line
	4750 1400 4850 1400
$Comp
L REES-eagle-import:22-?-0305-7038 SENS2
U 2 1
P 4950 1400
F 0 "SENS2" H 5050 1370 51  0000 L BNN
F 1 "Conn_Analog2" H 4920 1455 59  0001 L BNN
F 2 "Connector_Molex:Molex_KK-254_AE-6410-03A_1x03_P2.54mm_Vertical" H 4950 1400 50  0001 C CNN
F 3 "" H 4950 1400 50  0001 C CNN
	2    4950 1400
	1    0    0    -1  
$EndComp
$Comp
L REES-eagle-import:22-?-0305-7038 SENS2
U 3 1
P 4950 1500
F 0 "SENS2" H 5050 1470 51  0000 L BNN
F 1 "Conn_Analog2" H 4920 1555 59  0001 L BNN
F 2 "Connector_Molex:Molex_KK-254_AE-6410-03A_1x03_P2.54mm_Vertical" H 4950 1500 50  0001 C CNN
F 3 "" H 4950 1500 50  0001 C CNN
	3    4950 1500
	1    0    0    -1  
$EndComp
$Comp
L REES-eagle-import:GND #GND0103
U 1 1
P 4750 1600
F 0 "#GND0103" H 4750 1600 50  0001 C CNN
F 1 "GND" H 4650 1500 59  0000 L BNN
F 2 "" H 4750 1600 50  0001 C CNN
F 3 "" H 4750 1600 50  0001 C CNN
	1    4750 1600
	1    0    0    -1  
$EndComp
$Comp
L REES-eagle-import:+5V #P+0104
U 1 1
P 4650 1400
F 0 "#P+0104" H 4650 1400 50  0001 C CNN
F 1 "+5V" V 4650 1400 59  0000 L BNN
F 2 "" H 4650 1400 50  0001 C CNN
F 3 "" H 4650 1400 50  0001 C CNN
	1    4650 1400
	0    -1   -1   0   
$EndComp
$Comp
L REES-eagle-import:22-?-0305-7038 SENS2
U 1 1
P 4950 1300
F 0 "SENS2" H 5050 1270 51  0000 L BNN
F 1 "Conn_Analog2" H 4920 1355 59  0001 L BNN
F 2 "Connector_Molex:Molex_KK-254_AE-6410-03A_1x03_P2.54mm_Vertical" H 4950 1300 50  0001 C CNN
F 3 "" H 4950 1300 50  0001 C CNN
	1    4950 1300
	1    0    0    -1  
$EndComp
Text Label 4550 1300 0    70   ~ 0
SENS2
Wire Wire Line
	4850 1300 4550 1300
$Comp
L REES-eagle-import:+5V #P+0102
U 1 1
P 4650 800
F 0 "#P+0102" H 4650 800 50  0001 C CNN
F 1 "+5V" V 4650 800 59  0000 L BNN
F 2 "" H 4650 800 50  0001 C CNN
F 3 "" H 4650 800 50  0001 C CNN
	1    4650 800 
	0    -1   -1   0   
$EndComp
$Comp
L REES-eagle-import:GND #GND0101
U 1 1
P 4750 1000
F 0 "#GND0101" H 4750 1000 50  0001 C CNN
F 1 "GND" H 4650 900 59  0000 L BNN
F 2 "" H 4750 1000 50  0001 C CNN
F 3 "" H 4750 1000 50  0001 C CNN
	1    4750 1000
	1    0    0    -1  
$EndComp
$Comp
L REES-eagle-import:22-?-0305-7038 SENS0
U 3 1
P 4950 900
F 0 "SENS0" H 5050 870 51  0000 L BNN
F 1 "Conn_Analog0" H 4920 955 59  0001 L BNN
F 2 "Connector_Molex:Molex_KK-254_AE-6410-03A_1x03_P2.54mm_Vertical" H 4950 900 50  0001 C CNN
F 3 "" H 4950 900 50  0001 C CNN
	3    4950 900 
	1    0    0    -1  
$EndComp
$Comp
L REES-eagle-import:22-?-0305-7038 SENS0
U 2 1
P 4950 800
F 0 "SENS0" H 5050 770 51  0000 L BNN
F 1 "Conn_Analog0" H 4920 855 59  0001 L BNN
F 2 "Connector_Molex:Molex_KK-254_AE-6410-03A_1x03_P2.54mm_Vertical" H 4950 800 50  0001 C CNN
F 3 "" H 4950 800 50  0001 C CNN
	2    4950 800 
	1    0    0    -1  
$EndComp
$Comp
L REES-eagle-import:22-?-0305-7038 SENS0
U 1 1
P 4950 700
F 0 "SENS0" H 5050 670 51  0000 L BNN
F 1 "Conn_Analog0" H 4920 755 59  0001 L BNN
F 2 "Connector_Molex:Molex_KK-254_AE-6410-03A_1x03_P2.54mm_Vertical" H 4950 700 50  0001 C CNN
F 3 "" H 4950 700 50  0001 C CNN
	1    4950 700 
	1    0    0    -1  
$EndComp
Text Label 4550 700  0    70   ~ 0
SENS0
Wire Wire Line
	4850 700  4550 700 
Wire Wire Line
	4750 800  4850 800 
Wire Wire Line
	4850 900  4750 900 
Wire Wire Line
	8800 4650 8600 4650
NoConn ~ 8600 4050
NoConn ~ 8600 6350
NoConn ~ 8600 6450
NoConn ~ 8600 6550
Wire Notes Line
	200  400  200  1900
Wire Notes Line
	200  1900 3500 1900
Wire Notes Line
	3500 1900 3500 400 
Wire Notes Line
	3500 400  200  400 
Text Notes 250  550  0    50   ~ 0
ALIMENTACIÓN
Text Notes 300  2500 0    50   ~ 0
INTERFAZ (LCD+ENCODER)
Wire Notes Line
	4200 400  7550 400 
Wire Notes Line
	7550 400  7550 1900
Wire Notes Line
	7550 1900 4200 1900
Wire Notes Line
	4200 1900 4200 400 
Wire Notes Line
	8200 400  8200 1900
Wire Notes Line
	8200 1900 11600 1900
Wire Notes Line
	11600 400  8200 400 
Wire Notes Line
	11600 400  11600 1900
Text Notes 8300 600  0    50   ~ 0
ACTUADORES\n(MOTOR+BUZZER)
Text Notes 4300 550  0    50   ~ 0
SENSORES
Wire Notes Line
	11600 2200 11600 3650
Wire Notes Line
	11600 3650 9450 3650
Wire Notes Line
	9450 3650 9450 2200
Wire Notes Line
	9450 2200 11600 2200
Text Notes 9500 2300 0    50   ~ 0
PROTOCOLOS COMUNICACIÓN
$Comp
L REES-eagle-import:22-?-0205-7028 VIN1
U 1 1
P 1350 1350
F 0 "VIN1" H 1450 1320 51  0000 L BNN
F 1 "22-?-0205-7028" H 1320 1405 59  0001 L BNN
F 2 "Connector_Molex:Molex_KK-254_AE-6410-02A_1x02_P2.54mm_Vertical" H 1350 1350 50  0001 C CNN
F 3 "" H 1350 1350 50  0001 C CNN
	1    1350 1350
	-1   0    0    1   
$EndComp
$Comp
L REES-eagle-import:22-?-0205-7028 VIN1
U 2 1
P 1350 1650
F 0 "VIN1" H 1450 1620 51  0000 L BNN
F 1 "22-?-0205-7028" H 1320 1705 59  0001 L BNN
F 2 "Connector_Molex:Molex_KK-254_AE-6410-02A_1x02_P2.54mm_Vertical" H 1350 1650 50  0001 C CNN
F 3 "" H 1350 1650 50  0001 C CNN
	2    1350 1650
	-1   0    0    1   
$EndComp
Wire Wire Line
	2250 1650 2750 1650
Wire Wire Line
	3250 1650 2750 1650
Connection ~ 2750 1650
Connection ~ 2250 1650
Text Label 2250 1650 0    10   ~ 0
GND
Wire Wire Line
	3150 1350 3250 1350
Connection ~ 3250 1350
Wire Wire Line
	2250 1350 2350 1350
Wire Wire Line
	2250 1050 2250 1350
Connection ~ 2250 1350
$Comp
L REES-eagle-import:LINEAR_78T REGULADOR1
U 1 1
P 2750 1350
F 0 "REGULADOR1" H 2450 1575 59  0000 L BNN
F 1 "LINEAR_7812T" H 2450 1475 59  0000 L BNN
F 2 "REES:LINEAR_TO220H" H 2750 1350 50  0001 C CNN
F 3 "" H 2750 1350 50  0001 C CNN
	1    2750 1350
	1    0    0    -1  
$EndComp
$Comp
L REES-eagle-import:CPOL-EUE1.8-4 C1
U 1 1
P 2250 1450
F 0 "C1" H 2295 1469 59  0000 L BNN
F 1 "330n" H 2295 1269 59  0000 L BNN
F 2 "REES:E1,8-4" H 2250 1450 50  0001 C CNN
F 3 "" H 2250 1450 50  0001 C CNN
	1    2250 1450
	1    0    0    -1  
$EndComp
$Comp
L REES-eagle-import:CPOL-EUE1.8-4 C2
U 1 1
P 3250 1450
F 0 "C2" H 3295 1469 59  0000 L BNN
F 1 "100n" H 3250 1250 59  0000 L BNN
F 2 "REES:E1,8-4" H 3250 1450 50  0001 C CNN
F 3 "" H 3250 1450 50  0001 C CNN
	1    3250 1450
	1    0    0    -1  
$EndComp
$Comp
L REES-eagle-import:GND #GND010
U 1 1
P 2750 1750
F 0 "#GND010" H 2750 1750 50  0001 C CNN
F 1 "GND" H 2650 1650 59  0000 L BNN
F 2 "" H 2750 1750 50  0001 C CNN
F 3 "" H 2750 1750 50  0001 C CNN
	1    2750 1750
	1    0    0    -1  
$EndComp
$Comp
L REES-eagle-import:+24V #P+09
U 1 1
P 2250 950
F 0 "#P+09" H 2250 950 50  0001 C CNN
F 1 "+24V" V 2150 750 59  0000 L BNN
F 2 "" H 2250 950 50  0001 C CNN
F 3 "" H 2250 950 50  0001 C CNN
	1    2250 950 
	1    0    0    -1  
$EndComp
$Comp
L REES-rescue:+12V-power #PWR0101
U 1 1
P 3250 1050
F 0 "#PWR0101" H 3250 900 50  0001 C CNN
F 1 "+12V" H 3265 1223 50  0000 C CNN
F 2 "" H 3250 1050 50  0001 C CNN
F 3 "" H 3250 1050 50  0001 C CNN
	1    3250 1050
	1    0    0    -1  
$EndComp
$Comp
L REES-eagle-import:R-EU_0204_7 R6
U 1 1
P 1900 1150
F 0 "R6" H 1750 1209 59  0000 L BNN
F 1 "10R" H 1750 1020 59  0000 L BNN
F 2 "Resistor_THT:R_Axial_DIN0414_L11.9mm_D4.5mm_P15.24mm_Horizontal" H 1900 1150 50  0001 C CNN
F 3 "" H 1900 1150 50  0001 C CNN
	1    1900 1150
	0    1    1    0   
$EndComp
Wire Wire Line
	3250 1050 3250 1350
$Comp
L Connector:Jack-DC Jack1
U 1 1
P 550 1050
F 0 "Jack1" H 607 1375 50  0000 C CNN
F 1 "Jack-DC" H 607 1284 50  0000 C CNN
F 2 "Connector_BarrelJack:BarrelJack_Wuerth_6941xx301002" H 600 1010 50  0001 C CNN
F 3 "~" H 600 1010 50  0001 C CNN
	1    550  1050
	1    0    0    -1  
$EndComp
Wire Wire Line
	1450 1650 1550 1650
Wire Wire Line
	1450 1350 1550 1350
Wire Wire Line
	1550 950  1550 1350
Connection ~ 1550 1350
Wire Wire Line
	1550 1350 1650 1350
Wire Wire Line
	1550 1550 1550 1650
Connection ~ 1550 1650
Wire Wire Line
	1550 1650 2250 1650
Wire Wire Line
	1000 1150 1000 1550
Wire Wire Line
	1000 1550 1550 1550
$Comp
L REES-eagle-import:+5V #P+04
U 1 1
P 1750 4650
F 0 "#P+04" H 1750 4650 50  0001 C CNN
F 1 "+5V" V 1800 4700 59  0000 R TNN
F 2 "" H 1750 4650 50  0001 C CNN
F 3 "" H 1750 4650 50  0001 C CNN
	1    1750 4650
	-1   0    0    1   
$EndComp
Wire Notes Line
	200  2200 4700 2200
Wire Notes Line
	250  8000 250  2200
$Comp
L Connector:Conn_01x04_Female LCD2
U 1 1
P 1650 5500
F 0 "LCD2" H 1678 5476 50  0000 L CNN
F 1 "Conn_I2C_OLED" H 1678 5385 50  0000 L CNN
F 2 "Connector_PinSocket_2.54mm:PinSocket_1x04_P2.54mm_Vertical" H 1650 5500 50  0001 C CNN
F 3 "~" H 1650 5500 50  0001 C CNN
	1    1650 5500
	1    0    0    -1  
$EndComp
Wire Wire Line
	1450 5500 1150 5500
$Comp
L REES-eagle-import:+5V #P+05
U 1 1
P 650 5150
F 0 "#P+05" H 650 5150 50  0001 C CNN
F 1 "+5V" H 700 5200 59  0000 R TNN
F 2 "" H 650 5150 50  0001 C CNN
F 3 "" H 650 5150 50  0001 C CNN
	1    650  5150
	1    0    0    -1  
$EndComp
Wire Wire Line
	1750 4200 1750 4550
$Comp
L REES-eagle-import:L2034-T LCD1
U 1 1
P 1550 3200
F 0 "LCD1" H 1450 3400 42  0000 L BNN
F 1 "L2034-T" H 1450 3300 42  0000 L BNN
F 2 "REES:L2034-T" H 1550 3200 50  0001 C CNN
F 3 "" H 1550 3200 50  0001 C CNN
	1    1550 3200
	1    0    0    -1  
$EndComp
$Comp
L REES-eagle-import:GND #GND05
U 1 1
P 650 3800
F 0 "#GND05" H 650 3800 50  0001 C CNN
F 1 "GND" H 550 3700 59  0000 L BNN
F 2 "" H 650 3800 50  0001 C CNN
F 3 "" H 650 3800 50  0001 C CNN
	1    650  3800
	1    0    0    -1  
$EndComp
$Comp
L REES-eagle-import:GND #GND03
U 1 1
P 700 5500
F 0 "#GND03" H 700 5500 50  0001 C CNN
F 1 "GND" H 600 5400 59  0000 L BNN
F 2 "" H 700 5500 50  0001 C CNN
F 3 "" H 700 5500 50  0001 C CNN
	1    700  5500
	1    0    0    -1  
$EndComp
Wire Wire Line
	700  5400 1450 5400
Wire Wire Line
	650  5250 1150 5250
Wire Wire Line
	1150 5250 1150 5500
Text Label 950  5600 0    50   ~ 0
SCL1
Text Label 950  5700 0    50   ~ 0
SDA1
Wire Wire Line
	950  5700 1450 5700
Wire Wire Line
	950  5600 1450 5600
Wire Notes Line
	250  8000 4700 8000
Wire Notes Line
	4700 2200 4700 8000
$Comp
L Diode:1N4007 D1
U 1 1
P 1650 1200
F 0 "D1" V 1604 1279 50  0000 L CNN
F 1 "1N4007" V 1695 1279 50  0000 L CNN
F 2 "Diode_THT:D_DO-41_SOD81_P10.16mm_Horizontal" H 1650 1025 50  0001 C CNN
F 3 "http://www.vishay.com/docs/88503/1n4001.pdf" H 1650 1200 50  0001 C CNN
	1    1650 1200
	0    1    1    0   
$EndComp
Wire Wire Line
	1650 1050 1650 950 
Wire Wire Line
	1650 950  1900 950 
Wire Wire Line
	1900 1350 2250 1350
$Comp
L Connector:Screw_Terminal_01x02 J1
U 1 1
P 900 600
F 0 "J1" V 864 412 50  0000 R CNN
F 1 "Screw_Terminal_01x02" V 773 412 50  0000 R CNN
F 2 "TerminalBlock_Altech:Altech_AK300_1x02_P5.00mm_45-Degree" H 900 600 50  0001 C CNN
F 3 "~" H 900 600 50  0001 C CNN
	1    900  600 
	0    -1   -1   0   
$EndComp
Wire Wire Line
	1000 950  1550 950 
Wire Wire Line
	850  950  1000 950 
Connection ~ 1000 950 
Wire Wire Line
	1000 800  1000 950 
Wire Wire Line
	900  1150 1000 1150
Wire Wire Line
	850  1150 900  1150
Connection ~ 900  1150
Wire Wire Line
	900  800  900  1150
$EndSCHEMATC
